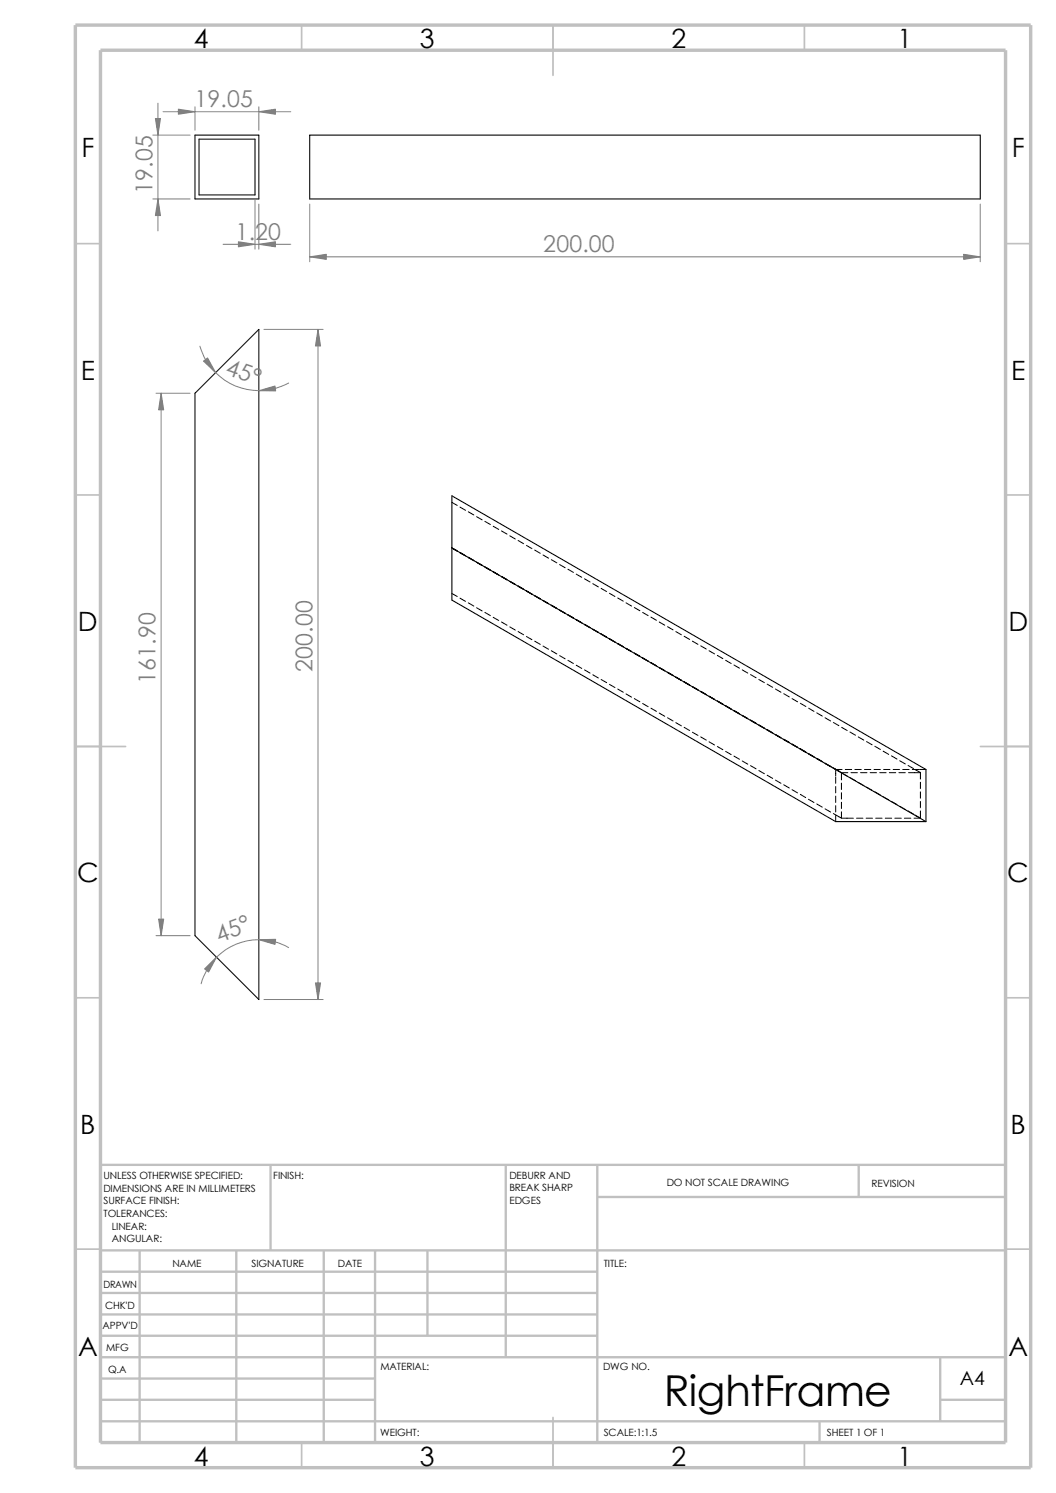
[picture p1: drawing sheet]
<svg xmlns="http://www.w3.org/2000/svg" width="210mm" height="297mm" viewBox="0 0 210 297" stroke-linecap="round" stroke-linejoin="round" font-family="sans-serif">
<g fill="none" stroke="#c0c0c0" stroke-width=".34">
<path d="M60 5v5M110 5v10M160 5v5M15 48.5h5M200 48.5h5M15 98.5h5M200 98.5h5M15 148.5h10M195 148.5h10M15 198.5h5M200 198.5h5M15 248.5h5"/>
<path d="M200 248.5h5M60 287v5M110 282v10M160 287v5"/>
</g>
<g fill="none" stroke="#c0c0c0" stroke-width=".47">
<path d="M53.8 231.7v17.1M100.6 231.7v38.3M118.8 231.7v55.3M118.8 238.1h81.2M170.8 231.7v6.4M200 231.7h-180v55.3M20 248.8h180M20 257.2h98.8M20 253h98.8M27.8 248.8v38.2M47 248.8v38.2M64.4 248.8v38.2"/>
<path d="M74.6 248.8v38.2M85 248.8v16.9M20 265.7h98.8M20 261.5h98.8M20 278.5h54.6M20 274.2h54.6M20 270h180M187 278.5h13M187 270v12.7M20 282.7h180M163 282.7v4.3"/>
</g>
<path d="M15 5h190v287h-190zM20 10h180v277h-180z" fill="none" stroke="#c0c0c0" stroke-width=".68" stroke-linecap="butt"/>
<path d="M38.8 26.9h12.7v12.7h-12.7zM39.6 27.7h11.1v11.1h-11.1zM61.6 26.9h133.3v12.7h-133.3zM51.5 65.5v133.3l-12.7-12.7v-107.9zM89.9 98.6l94.2 54.5v10.3h-17.9l-76.3-44zM89.9 109l94.2 54.4" fill="none" stroke="#000" stroke-width=".21"/>
<g fill="none" stroke="#000" stroke-width=".2">
<path d="M89.9 99.9l1 .6M89.9 118.1l1 .6M90.9 109.6l-1-.6 1 .6M91.5 109.9l1.1 .7M91.5 100.9l1.1 .6M91.5 119l1.1 .6M93.1 110.9l1.1 .6M93.1 101.8l1.1 .6M93.1 119.9l1.1 .7M94.8 111.8l1.1 .7M94.8 102.8l1.1 .6M96.4 112.8l1.1 .7"/>
<path d="M96.4 112.8l1.1 .6M96.4 103.7l1.1 .7M98.1 113.7l1.1 .7M98.1 104.7l1.1 .6M99.7 105.6l1.1 .7M100.8 115.3l-1.1-.6 1.1 .7M101.4 115.7l1.1 .6M101.4 106.6l1.1 .6M103 116.6l1.1 .7-1.1-.7M103 107.5l1.1 .7M104.7 117.6l1.1 .6M104.7 108.5l1.1 .6"/>
<path d="M106.3 118.5l1.1 .7M106.3 118.5l1.1 .6M106.3 109.4l1.1 .7M108 119.5l1.1 .6M108 110.4l1.1 .6M109.6 111.3l1.1 .7M111.3 112.3l1.1 .6M112.9 113.2l1.1 .7M114.6 114.2l1.1 .7M116.2 115.1l1.1 .7M117.9 116.1l1.1 .7M119.5 117.1l1.1 .6"/>
<path d="M121.2 118l1.1 .7M122.9 119l1.1 .6M124.5 119.9l1.1 .7M94.8 120.9l1.1 .6M96.4 121.8l1.1 .7M98.1 122.8l1.1 .6M99.7 123.7l1.1 .7M101.4 124.7l1.1 .6M103 125.6l1.1 .7M104.7 126.6l1.1 .7M106.3 127.6l1.1 .6M108 128.5l1.1 .7"/>
<path d="M109.6 120.4l1.1 .7M109.6 120.4l1.1 .6M109.6 129.5l1.1 .6M111.3 121.4l1.1 .6M111.3 130.4l1.1 .7M112.9 122.3l1.1 .7-1.1-.7M112.9 131.4l1.1 .6M114.6 123.3l1.1 .6M114.6 132.3l1.1 .7M116.2 124.2l1.1 .7M116.2 124.2l1.1 .6M116.2 133.3l1.1 .6"/>
<path d="M117.9 125.2l1.1 .6M117.9 134.2l1.1 .7M119.5 126.2l1.1 .6M119.5 126.1l1.1 .6M119.5 135.2l1.1 .6M121.2 127.1l1.1 .6M121.2 136.1l1.1 .7M122.9 128l1.1 .7-1.1-.6M122.9 137.1l1.1 .6M124.5 129l1.1 .6M124.5 138l1.1 .7M126.2 130l1.1 .6"/>
<path d="M126.2 129.9l1.1 .7M126.2 120.9l1.1 .6M126.2 139l1.1 .6M127.8 130.9l1.1 .6M127.8 121.8l1.1 .7M127.8 140l1.1 .6M129.5 131.9l1.1 .6M129.5 131.8l1.1 .7M129.5 122.8l1.1 .6M131.1 132.8l1.1 .6M131.1 123.7l1.1 .7M132.8 133.8l1.1 .6"/>
<path d="M132.8 133.7l1.1 .7M132.8 124.7l1.1 .6M134.4 134.7l1.1 .6M134.4 125.6l1.1 .7M136.1 135.6l1.1 .7M136.1 126.6l1.1 .6M137.7 136.6l1.1 .6M137.7 127.6l1.1 .6M139.4 137.5l1.1 .7M139.4 128.5l1.1 .6M141 138.5l1.1 .6M141 129.5l1.1 .6"/>
<path d="M142.7 139.4l1.1 .7M142.7 130.4l1.1 .6M144.3 131.4l1.1 .6M146 132.3l1.1 .6M147.6 133.3l1.1 .6M149.3 134.2l1.1 .6M150.9 135.2l1.1 .6M152.6 136.1l1.1 .6M154.2 137.1l1.1 .6M155.9 138l1.1 .6M157.5 139l1.1 .6M159.2 139.9l1.1 .6"/>
<path d="M129.5 140.9l1.1 .6M131.1 141.9l1.1 .6M132.8 142.8l1.1 .6M134.4 143.8l1.1 .6M136.1 144.7l1.1 .6M137.7 145.7l1.1 .6M139.4 146.6l1.1 .6M141 147.6l1.1 .6M142.7 148.5l1.1 .6M144.3 140.4l1.1 .7M144.3 149.5l1.1 .6M146 141.4l1.1 .6"/>
<path d="M146 150.4l1.1 .6M146 141.4l1 .6M147.6 142.3l1.1 .7M147.6 151.4l1.1 .6M149.2 143.3l1.1 .6M149.3 143.3l1.1 .6M149.3 152.3l1.1 .7M150.9 144.2l1.1 .7M150.9 153.3l1.1 .6M152.5 145.2l1.1 .6M152.6 145.2l1.1 .6M152.6 154.2l1.1 .7"/>
<path d="M154.2 146.1l1.1 .7M154.2 155.2l1.1 .6M155.8 147.1l1.1 .6M155.9 147.1l1.1 .6M155.9 156.1l1.1 .7M157.5 148l1.1 .7M157.5 157.1l1.1 .6M159.1 149l1.1 .6M159.2 158l1 .7M160.2 149.6l-1-.6 1.1 .6M160.8 149.9l1.1 .7-1.1-.7M160.8 159l1.1 .6"/>
<path d="M160.8 140.9l1.1 .6M162.4 150.9l1.1 .7M162.4 141.8l1.1 .7M162.4 159.9l1.1 .7M164.1 151.8l2.1 1.3M164.1 142.8l1.1 .6M165.7 152.8l1.6 .9M165.7 143.7l1.1 .7M166.2 153.1v1.2M166.2 154.6v1.2M166.2 156.5v1.2M166.2 158.4v1.2"/>
<path d="M166.2 153.1h1.3M167.3 155.8v1.3M167.3 157.7v1.3M167.3 159.6v1.3M167.4 153.8l1.1 .6M167.4 144.7l1.1 .6M168.1 153.1h1.3M168.6 153.7h-1.3v1.5M169 154.7l1.1 .6M169 145.6l1.1 .7M169.2 153.7h1.3M170 153.1h1.3"/>
<path d="M170.7 155.7l1.1 .6M170.7 146.6l1.1 .6M171.2 153.7h1.2M171.9 153.1h1.3M172.3 156.6l1.1 .6M172.3 147.5l1.1 .7M173.1 153.7h1.2M173.8 153.1h1.3M174 157.5l1.1 .7M174 148.5l1.1 .6M175 153.7h1.2M175.6 158.5l1.1 .6"/>
<path d="M175.6 149.4l1.1 .7M175.7 153.1h1.3M176.9 153.7h1.2M177.3 159.4l1.1 .7M177.3 150.4l1.1 .6M177.6 153.1h1.3M178.8 153.7h1.2M178.9 151.3l1.1 .7M179.5 153.1h1.3M180.6 152.3l1.1 .6M180.7 153.7h2.3v1.3M181.4 153.1h1.3"/>
<path d="M181.9 153.1l1.1 .6M182.9 153.1h1.2M183 155.6v1.3M183 157.5v1.3M183 159.4v1.3M164.1 160.9l1.1 .6M165.7 161.8l1.6 .9M166.2 160.3v1.2M166.2 162.2v1.2M167.3 161.5v1.3h2.4M170.3 162.8h1.3M172.3 162.8h1.2"/>
<path d="M174.2 162.8h1.2M176.1 162.8h1.2M178 162.8h1.2M178.9 160.4l1.1 .6M179.9 162.8h1.2M180.6 161.3l1.1 .7M181.9 162.1l1.1 .6M183 161.3v1.5h-1.2"/>
</g>
<g fill="none" stroke="#808080" stroke-width=".2">
<path d="M30.4 26.9h7.4M30.4 39.6h7.4M31.4 20.5v25.4M32.4 22.2h25.4M38.8 21.3v4.6M50.7 39.8v9.8M51.5 21.3v4.6M44.4 48.6h13.4M51.5 40.6v9M61.6 40.6v11.5M61.6 51.1h133.3M194.9 40.6v11.5"/>
<path d="M31 78.2h6.8M32 78.2v107.9M39.8 68.9a12.2 12.2 0 0 0 17.6 7.3M52.5 65.5h11.8M63.2 65.5v133.3M31 186.1h6.8M52.5 198.8h11.8M57.4 188.5a11.9 11.9 0 0 0-17.4 7.2"/>
</g>
<g fill="#808080" stroke="#808080" stroke-width=".2">
<path d="M61.6 51.1l3.3-.5v1z"/>
<path d="M191.6 50.6l3.3 .5-3.3 .5z"/>
<path d="M35.5 21.7l3.3 .5-3.3 .5z"/>
<path d="M51.5 22.2l3.3-.5v1z"/>
<path d="M30.9 23.6h1l-.5 3.3z"/>
<path d="M31.4 39.6l.5 3.3h-1z"/>
<path d="M47.4 48.1l3.3 .5-3.3 .5z"/>
<path d="M51.5 48.6l3.3-.5v1z"/>
<path d="M31.5 182.8h1.1l-.6 3.3z"/>
<path d="M32 78.2l.6 3.3h-1.1z"/>
<path d="M63.2 65.5l.6 3.3h-1.1z"/>
<path d="M62.7 195.5h1.1l-.6 3.3z"/>
<path d="M51.5 186.9h3.3l-.1 1z"/>
<path d="M40.7 192.7l2.4-2.3-1.6 3z"/>
<path d="M40.5 71.8l.8-.6 1.6 2.9z"/>
<path d="M51.5 77.7l3.2-.9 .1 1z"/>
</g>
<text font-size="8.5" x="132" y="279.7">RightFrame</text>
<g font-size="5.3">
<text x="38.5" y="9.6">4</text>
<text x="83.5" y="9.6">3</text>
<text x="133.5" y="9.6">2</text>
<text x="178.5" y="9.6">1</text>
<text x="16.2" y="31.3">F</text>
<text x="201.2" y="31.3">F</text>
<text x="16" y="75.6">E</text>
<text x="201.1" y="75.6">E</text>
<text x="15.5" y="125.6">D</text>
<text x="200.6" y="125.6">D</text>
<text x="15.3" y="175.6">C</text>
<text x="200.3" y="175.6">C</text>
<text x="16" y="225.6">B</text>
<text x="201" y="225.6">B</text>
<text x="15.5" y="269.8">A</text>
<text x="200.5" y="269.8">A</text>
<text x="38.5" y="291.6">4</text>
<text x="83.5" y="291.6">3</text>
<text x="133.5" y="291.6">2</text>
<text x="178.5" y="291.6">1</text>
</g>
<g font-size="4.6" fill="#808080">
<text x="38.7" y="21.3">19.05</text>
<text x="30.3" y="38.6" transform="rotate(-90 30.3 38.6)">19.05</text>
<text x="46.8" y="47.7">1.20</text>
<text x="108" y="50.2">200.00</text>
<text x="44.7" y="74.4" transform="rotate(19 44.7 74.4)">45°</text>
<text x="30.9" y="136" transform="rotate(-90 30.9 136)">161.90</text>
<text x="62.1" y="133.7" transform="rotate(-90 62.1 133.7)">200.00</text>
<text x="43.6" y="187.5" transform="rotate(-20 43.6 187.5)">45°</text>
</g>
<text font-size="3.9" x="190.9" y="275.5">A4</text>
<g font-size="2">
<text x="20.6" y="234.6">UNLESS OTHERWISE SPECIFIED:</text>
<text x="20.6" y="237.1">DIMENSIONS ARE IN MILLIMETERS</text>
<text x="20.6" y="239.6">SURFACE FINISH:</text>
<text x="54.4" y="234.6">FINISH:</text>
<text x="101.3" y="239.5">EDGES</text>
<text x="101.3" y="234.5">DEBURR AND</text>
<text x="101.3" y="237">BREAK SHARP</text>
<text x="132.6" y="236">DO NOT SCALE DRAWING</text>
<text x="173.3" y="236.2">REVISION</text>
<text x="20.6" y="242.1">TOLERANCES:</text>
<text x="22.2" y="244.6">LINEAR:</text>
<text x="22.2" y="247.1">ANGULAR:</text>
<text x="50" y="252">SIGNATURE</text>
<text x="67.2" y="252">DATE</text>
<text x="120.1" y="252">TITLE:</text>
<text x="20.6" y="256.2">DRAWN</text>
<text x="34.3" y="252.1">NAME</text>
<text x="20.9" y="260.4">CHK'D</text>
<text x="20.4" y="264.5">APPV'D</text>
<text x="21.1" y="268.8">MFG</text>
<text x="21.5" y="273.1">Q.A</text>
<text x="75.6" y="272.5">MATERIAL:</text>
<text x="119.9" y="272.5">DWG NO.</text>
<text x="75.6" y="285.6">WEIGHT:</text>
<text x="120.1" y="285.6">SCALE:1:1.5</text>
<text x="164.5" y="285.6">SHEET 1 OF 1</text>
</g>
</svg>
